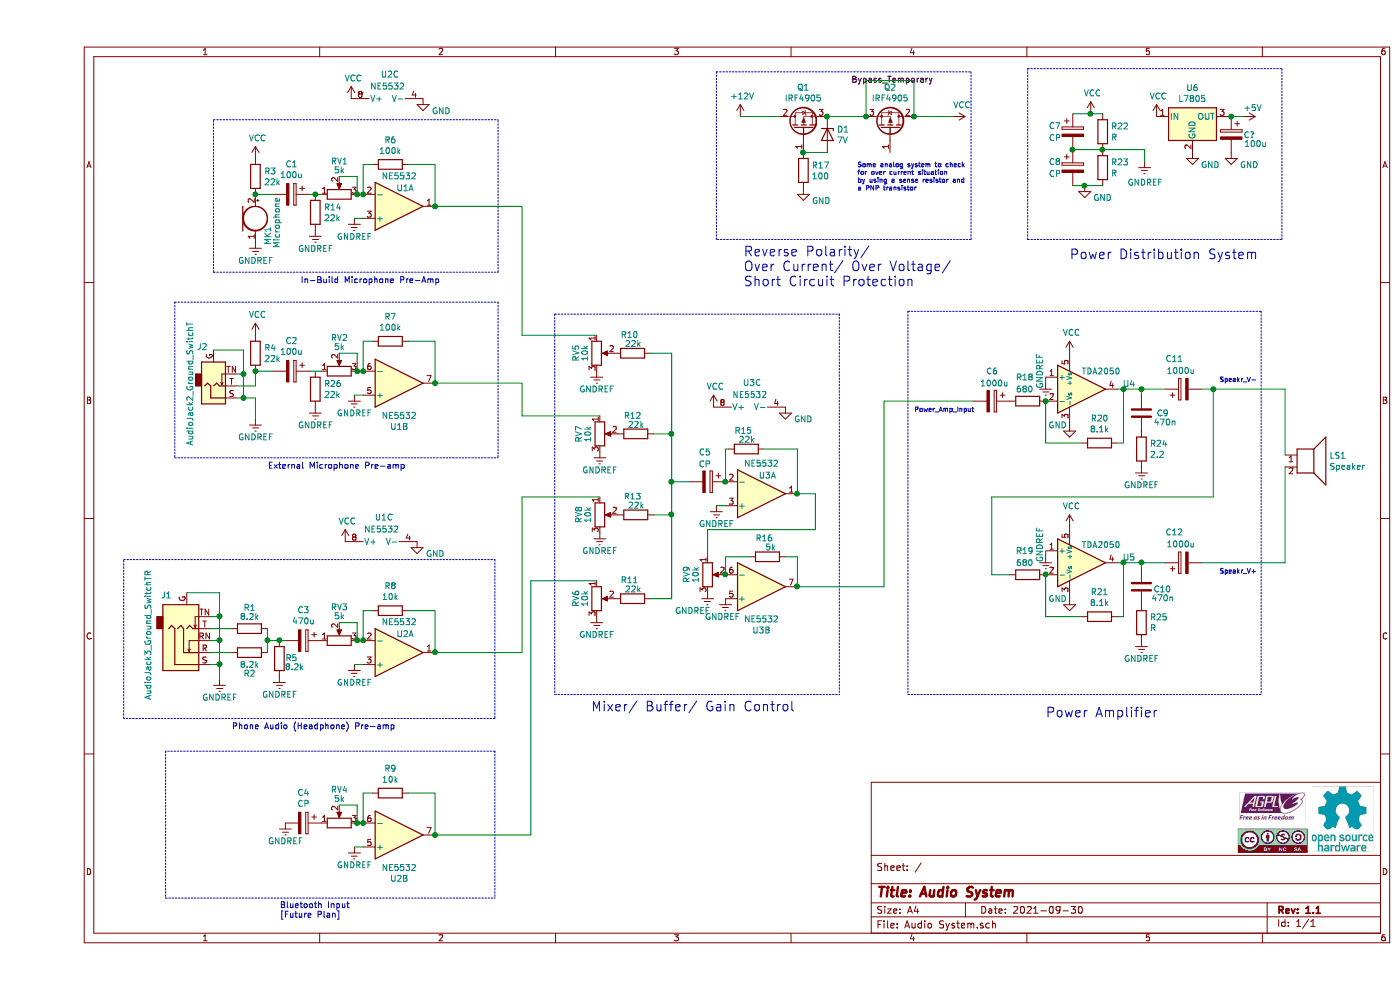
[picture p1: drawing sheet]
EESchema Schematic File Version 4
EELAYER 30 0
EELAYER END
$Descr A4 11693 8268
encoding utf-8
Sheet 1 1
Title "Audio System"
Date "2021-09-30"
Rev "1.1"
Comp ""
Comment1 ""
Comment2 ""
Comment3 ""
Comment4 ""
$EndDescr
$Comp
L Amplifier_Audio:TDA2050 U4
U 1 1
P 8725 3250
F 0 "U4" H 9069 3296 50  0000 L CNN
F 1 "TDA2050" H 8725 3400 50  0000 L CNN
F 2 "Package_TO_SOT_THT:TO-220-5_P3.4x3.7mm_StaggerOdd_Lead3.8mm_Vertical" H 8725 3250 50  0001 C CIN
F 3 "http://www.st.com/resource/en/datasheet/cd00000131.pdf" H 8725 3250 50  0001 C CNN
	1    8725 3250
	1    0    0    -1  
$EndComp
$Comp
L Device:R R22
U 1 1
P 8900 1100
F 0 "R22" H 8970 1146 50  0000 L CNN
F 1 "R" H 8970 1055 50  0000 L CNN
F 2 "" V 8830 1100 50  0001 C CNN
F 3 "~" H 8900 1100 50  0001 C CNN
	1    8900 1100
	1    0    0    -1  
$EndComp
$Comp
L Device:R R23
U 1 1
P 8900 1400
F 0 "R23" H 8970 1446 50  0000 L CNN
F 1 "R" H 8970 1355 50  0000 L CNN
F 2 "" V 8830 1400 50  0001 C CNN
F 3 "~" H 8900 1400 50  0001 C CNN
	1    8900 1400
	1    0    0    -1  
$EndComp
$Comp
L Device:R R20
U 1 1
P 8875 3700
F 0 "R20" V 8668 3700 50  0000 C CNN
F 1 "8.1k" V 8759 3700 50  0000 C CNN
F 2 "" V 8805 3700 50  0001 C CNN
F 3 "~" H 8875 3700 50  0001 C CNN
	1    8875 3700
	0    1    1    0   
$EndComp
$Comp
L Device:CP C7
U 1 1
P 8650 1100
F 0 "C7" H 8450 1150 50  0000 L CNN
F 1 "CP" H 8450 1050 50  0000 L CNN
F 2 "" H 8688 950 50  0001 C CNN
F 3 "~" H 8650 1100 50  0001 C CNN
	1    8650 1100
	1    0    0    -1  
$EndComp
Wire Wire Line
	9075 3250 9025 3250
$Comp
L Device:CP C6
U 1 1
P 7975 3350
F 0 "C6" V 7725 3300 50  0000 L CNN
F 1 "1000u" V 7825 3250 50  0000 L CNN
F 2 "" H 8013 3200 50  0001 C CNN
F 3 "~" H 7975 3350 50  0001 C CNN
	1    7975 3350
	0    1    1    0   
$EndComp
$Comp
L Device:R R18
U 1 1
P 8275 3350
F 0 "R18" V 8075 3450 50  0000 R CNN
F 1 "680" V 8175 3450 50  0000 R CNN
F 2 "" V 8205 3350 50  0001 C CNN
F 3 "~" H 8275 3350 50  0001 C CNN
	1    8275 3350
	0    -1   1    0   
$EndComp
$Comp
L power:GND #PWR030
U 1 1
P 8625 3550
F 0 "#PWR030" H 8625 3300 50  0001 C CNN
F 1 "GND" H 8525 3550 50  0000 C CNN
F 2 "" H 8625 3550 50  0001 C CNN
F 3 "" H 8625 3550 50  0001 C CNN
	1    8625 3550
	1    0    0    -1  
$EndComp
Wire Wire Line
	9025 3700 9075 3700
Wire Wire Line
	9075 3700 9075 3250
Wire Wire Line
	8725 3700 8425 3700
Wire Wire Line
	8425 3700 8425 3350
$Comp
L power:VCC #PWR029
U 1 1
P 8625 2950
F 0 "#PWR029" H 8625 2800 50  0001 C CNN
F 1 "VCC" H 8640 3123 50  0000 C CNN
F 2 "" H 8625 2950 50  0001 C CNN
F 3 "" H 8625 2950 50  0001 C CNN
	1    8625 2950
	1    0    0    -1  
$EndComp
$Comp
L power:VCC #PWR034
U 1 1
P 8800 950
F 0 "#PWR034" H 8800 800 50  0001 C CNN
F 1 "VCC" H 8815 1123 50  0000 C CNN
F 2 "" H 8800 950 50  0001 C CNN
F 3 "" H 8800 950 50  0001 C CNN
	1    8800 950 
	1    0    0    -1  
$EndComp
$Comp
L power:GND #PWR033
U 1 1
P 8750 1550
F 0 "#PWR033" H 8750 1300 50  0001 C CNN
F 1 "GND" H 8900 1450 50  0000 C CNN
F 2 "" H 8750 1550 50  0001 C CNN
F 3 "" H 8750 1550 50  0001 C CNN
	1    8750 1550
	1    0    0    -1  
$EndComp
$Comp
L Device:CP C8
U 1 1
P 8650 1400
F 0 "C8" H 8450 1450 50  0000 L CNN
F 1 "CP" H 8450 1350 50  0000 L CNN
F 2 "" H 8688 1250 50  0001 C CNN
F 3 "~" H 8650 1400 50  0001 C CNN
	1    8650 1400
	1    0    0    -1  
$EndComp
Wire Wire Line
	8650 950  8800 950 
Wire Wire Line
	8650 1550 8750 1550
Wire Wire Line
	8650 1250 8900 1250
Connection ~ 8650 1250
Connection ~ 8750 1550
Wire Wire Line
	8750 1550 8900 1550
Connection ~ 8800 950 
Wire Wire Line
	8800 950  8900 950 
Connection ~ 8900 1250
$Comp
L Amplifier_Operational:NE5532 U3
U 1 1
P 6050 4125
F 0 "U3" H 6100 3975 50  0000 C CNN
F 1 "NE5532" H 6050 3875 50  0000 C CNN
F 2 "" H 6050 4125 50  0001 C CNN
F 3 "http://www.ti.com/lit/ds/symlink/ne5532.pdf" H 6050 4125 50  0001 C CNN
	1    6050 4125
	1    0    0    1   
$EndComp
$Comp
L Amplifier_Operational:NE5532 U3
U 2 1
P 6050 4900
F 0 "U3" H 6050 5267 50  0000 C CNN
F 1 "NE5532" H 6050 5176 50  0000 C CNN
F 2 "" H 6050 4900 50  0001 C CNN
F 3 "http://www.ti.com/lit/ds/symlink/ne5532.pdf" H 6050 4900 50  0001 C CNN
	2    6050 4900
	1    0    0    1   
$EndComp
$Comp
L Amplifier_Operational:NE5532 U3
U 3 1
P 5950 3300
F 0 "U3" V 6050 3200 50  0000 L CNN
F 1 "NE5532" V 5950 3150 50  0000 L CNN
F 2 "" H 5950 3300 50  0001 C CNN
F 3 "http://www.ti.com/lit/ds/symlink/ne5532.pdf" H 5950 3300 50  0001 C CNN
	3    5950 3300
	0    -1   -1   0   
$EndComp
$Comp
L power:VCC #PWR020
U 1 1
P 5650 3400
F 0 "#PWR020" H 5650 3250 50  0001 C CNN
F 1 "VCC" H 5665 3573 50  0000 C CNN
F 2 "" H 5650 3400 50  0001 C CNN
F 3 "" H 5650 3400 50  0001 C CNN
	1    5650 3400
	1    0    0    -1  
$EndComp
$Comp
L power:GND #PWR024
U 1 1
P 6250 3400
F 0 "#PWR024" H 6250 3150 50  0001 C CNN
F 1 "GND" H 6400 3300 50  0000 C CNN
F 2 "" H 6250 3400 50  0001 C CNN
F 3 "" H 6250 3400 50  0001 C CNN
	1    6250 3400
	1    0    0    -1  
$EndComp
Connection ~ 8425 3350
$Comp
L power:GNDREF #PWR037
U 1 1
P 9250 1350
F 0 "#PWR037" H 9250 1100 50  0001 C CNN
F 1 "GNDREF" H 9255 1177 50  0000 C CNN
F 2 "" H 9250 1350 50  0001 C CNN
F 3 "" H 9250 1350 50  0001 C CNN
	1    9250 1350
	1    0    0    -1  
$EndComp
Wire Wire Line
	8900 1250 9250 1250
Wire Wire Line
	9250 1250 9250 1350
$Comp
L power:GNDREF #PWR027
U 1 1
P 8425 3200
F 0 "#PWR027" H 8425 2950 50  0001 C CNN
F 1 "GNDREF" V 8375 3300 50  0000 C CNN
F 2 "" H 8425 3200 50  0001 C CNN
F 3 "" H 8425 3200 50  0001 C CNN
	1    8425 3200
	1    0    0    -1  
$EndComp
Wire Wire Line
	8425 3200 8425 3150
$Comp
L Device:C C9
U 1 1
P 9225 3450
F 0 "C9" H 9350 3450 50  0000 L CNN
F 1 "470n" H 9325 3375 50  0000 L CNN
F 2 "" H 9263 3300 50  0001 C CNN
F 3 "~" H 9225 3450 50  0001 C CNN
	1    9225 3450
	1    0    0    -1  
$EndComp
$Comp
L Device:R R24
U 1 1
P 9225 3750
F 0 "R24" H 9295 3796 50  0000 L CNN
F 1 "2.2" H 9295 3705 50  0000 L CNN
F 2 "" V 9155 3750 50  0001 C CNN
F 3 "~" H 9225 3750 50  0001 C CNN
	1    9225 3750
	1    0    0    -1  
$EndComp
Connection ~ 9075 3250
$Comp
L power:GNDREF #PWR035
U 1 1
P 9225 3900
F 0 "#PWR035" H 9225 3650 50  0001 C CNN
F 1 "GNDREF" H 9225 3750 50  0000 C CNN
F 2 "" H 9225 3900 50  0001 C CNN
F 3 "" H 9225 3900 50  0001 C CNN
	1    9225 3900
	1    0    0    -1  
$EndComp
Wire Wire Line
	9075 3250 9225 3250
Wire Wire Line
	9225 3300 9225 3250
Connection ~ 9225 3250
Wire Wire Line
	9225 3250 9425 3250
$Comp
L Device:CP C11
U 1 1
P 9575 3250
F 0 "C11" V 9825 3250 50  0000 L CNN
F 1 "1000u" V 9725 3150 50  0000 L CNN
F 2 "" H 9613 3100 50  0001 C CNN
F 3 "~" H 9575 3250 50  0001 C CNN
	1    9575 3250
	0    -1   -1   0   
$EndComp
Wire Wire Line
	9725 3250 9825 3250
Wire Wire Line
	7975 4150 9825 4150
Wire Wire Line
	9825 4150 9825 3250
Connection ~ 9825 3250
$Comp
L Amplifier_Audio:TDA2050 U5
U 1 1
P 8725 4700
F 0 "U5" H 9069 4746 50  0000 L CNN
F 1 "TDA2050" H 8725 4850 50  0000 L CNN
F 2 "Package_TO_SOT_THT:TO-220-5_P3.4x3.7mm_StaggerOdd_Lead3.8mm_Vertical" H 8725 4700 50  0001 C CIN
F 3 "http://www.st.com/resource/en/datasheet/cd00000131.pdf" H 8725 4700 50  0001 C CNN
	1    8725 4700
	1    0    0    -1  
$EndComp
$Comp
L Device:R R21
U 1 1
P 8875 5150
F 0 "R21" V 8668 5150 50  0000 C CNN
F 1 "8.1k" V 8759 5150 50  0000 C CNN
F 2 "" V 8805 5150 50  0001 C CNN
F 3 "~" H 8875 5150 50  0001 C CNN
	1    8875 5150
	0    1    1    0   
$EndComp
Wire Wire Line
	9075 4700 9025 4700
$Comp
L Device:R R19
U 1 1
P 8275 4800
F 0 "R19" V 8075 4900 50  0000 R CNN
F 1 "680" V 8175 4900 50  0000 R CNN
F 2 "" V 8205 4800 50  0001 C CNN
F 3 "~" H 8275 4800 50  0001 C CNN
	1    8275 4800
	0    -1   1    0   
$EndComp
$Comp
L power:GND #PWR032
U 1 1
P 8625 5000
F 0 "#PWR032" H 8625 4750 50  0001 C CNN
F 1 "GND" H 8525 5000 50  0000 C CNN
F 2 "" H 8625 5000 50  0001 C CNN
F 3 "" H 8625 5000 50  0001 C CNN
	1    8625 5000
	1    0    0    -1  
$EndComp
Wire Wire Line
	9025 5150 9075 5150
Wire Wire Line
	9075 5150 9075 4700
Wire Wire Line
	8725 5150 8425 5150
Wire Wire Line
	8425 5150 8425 4800
$Comp
L power:VCC #PWR031
U 1 1
P 8625 4400
F 0 "#PWR031" H 8625 4250 50  0001 C CNN
F 1 "VCC" H 8640 4573 50  0000 C CNN
F 2 "" H 8625 4400 50  0001 C CNN
F 3 "" H 8625 4400 50  0001 C CNN
	1    8625 4400
	1    0    0    -1  
$EndComp
Connection ~ 8425 4800
$Comp
L power:GNDREF #PWR028
U 1 1
P 8425 4650
F 0 "#PWR028" H 8425 4400 50  0001 C CNN
F 1 "GNDREF" V 8375 4750 50  0000 C CNN
F 2 "" H 8425 4650 50  0001 C CNN
F 3 "" H 8425 4650 50  0001 C CNN
	1    8425 4650
	1    0    0    -1  
$EndComp
Wire Wire Line
	8425 4650 8425 4600
$Comp
L Device:C C10
U 1 1
P 9225 4900
F 0 "C10" H 8975 4925 50  0000 L CNN
F 1 "470n" H 8950 5000 50  0000 L CNN
F 2 "" H 9263 4750 50  0001 C CNN
F 3 "~" H 9225 4900 50  0001 C CNN
	1    9225 4900
	-1   0    0    1   
$EndComp
$Comp
L Device:R R25
U 1 1
P 9225 5200
F 0 "R25" H 9295 5246 50  0000 L CNN
F 1 "R" H 9295 5155 50  0000 L CNN
F 2 "" V 9155 5200 50  0001 C CNN
F 3 "~" H 9225 5200 50  0001 C CNN
	1    9225 5200
	1    0    0    -1  
$EndComp
Connection ~ 9075 4700
$Comp
L power:GNDREF #PWR036
U 1 1
P 9225 5350
F 0 "#PWR036" H 9225 5100 50  0001 C CNN
F 1 "GNDREF" H 9225 5200 50  0000 C CNN
F 2 "" H 9225 5350 50  0001 C CNN
F 3 "" H 9225 5350 50  0001 C CNN
	1    9225 5350
	1    0    0    -1  
$EndComp
Wire Wire Line
	9075 4700 9225 4700
Wire Wire Line
	9225 4750 9225 4700
Connection ~ 9225 4700
Wire Wire Line
	9225 4700 9425 4700
$Comp
L Device:CP C12
U 1 1
P 9575 4700
F 0 "C12" V 9825 4700 50  0000 L CNN
F 1 "1000u" V 9725 4600 50  0000 L CNN
F 2 "" H 9613 4550 50  0001 C CNN
F 3 "~" H 9575 4700 50  0001 C CNN
	1    9575 4700
	0    -1   -1   0   
$EndComp
Wire Wire Line
	8125 4800 7975 4800
Wire Wire Line
	7975 4800 7975 4150
$Comp
L Device:Speaker LS1
U 1 1
P 10625 3800
F 0 "LS1" H 10795 3796 50  0000 L CNN
F 1 "Speaker" H 10795 3705 50  0000 L CNN
F 2 "" H 10625 3600 50  0001 C CNN
F 3 "~" H 10615 3750 50  0001 C CNN
	1    10625 3800
	1    0    0    -1  
$EndComp
Wire Wire Line
	10425 3250 10425 3800
Wire Wire Line
	10425 4700 10425 3900
Wire Notes Line
	10225 2600 10225 5800
Text Notes 8425 6000 0    79   ~ 0
Power Amplifier
Text Notes 7325 3450 0    39   ~ 0
Power_Amp_Input
Wire Notes Line
	7275 2600 7275 5800
$Comp
L Device:R R16
U 1 1
P 6100 4650
F 0 "R16" V 6250 4600 50  0000 L CNN
F 1 "5k" V 6175 4575 50  0000 L CNN
F 2 "" V 6030 4650 50  0001 C CNN
F 3 "~" H 6100 4650 50  0001 C CNN
	1    6100 4650
	0    -1   -1   0   
$EndComp
Wire Wire Line
	5950 4650 5750 4650
Wire Wire Line
	5750 4650 5750 4800
Wire Wire Line
	6250 4650 6350 4650
Wire Wire Line
	6350 4650 6350 4900
Connection ~ 6350 4900
Text Notes 9875 3200 0    39   ~ 0
Speakr_V-
Text Notes 9875 4800 0    39   ~ 0
Speakr_V+
Wire Notes Line
	7275 2600 10225 2600
Wire Notes Line
	7275 5800 10225 5800
Wire Wire Line
	9725 4700 10425 4700
Wire Wire Line
	9825 3250 10425 3250
Wire Wire Line
	7075 3350 7825 3350
Wire Wire Line
	6350 4125 6500 4125
Wire Wire Line
	6500 4125 6500 4425
$Comp
L power:GNDREF #PWR021
U 1 1
P 5675 4225
F 0 "#PWR021" H 5675 3975 50  0001 C CNN
F 1 "GNDREF" H 5675 4075 50  0000 C CNN
F 2 "" H 5675 4225 50  0001 C CNN
F 3 "" H 5675 4225 50  0001 C CNN
	1    5675 4225
	1    0    0    -1  
$EndComp
Wire Wire Line
	5675 4225 5750 4225
$Comp
L Device:R R15
U 1 1
P 5925 3750
F 0 "R15" V 6075 3700 50  0000 L CNN
F 1 "22k" V 6000 3675 50  0000 L CNN
F 2 "" V 5855 3750 50  0001 C CNN
F 3 "~" H 5925 3750 50  0001 C CNN
	1    5925 3750
	0    -1   -1   0   
$EndComp
Wire Wire Line
	6075 3750 6350 3750
Wire Wire Line
	6350 3750 6350 4125
Connection ~ 6350 4125
Wire Wire Line
	5775 3750 5750 3750
Wire Wire Line
	5750 3750 5750 4025
$Comp
L Device:R R12
U 1 1
P 5000 3625
F 0 "R12" V 5150 3575 50  0000 L CNN
F 1 "22k" V 5075 3550 50  0000 L CNN
F 2 "" V 4930 3625 50  0001 C CNN
F 3 "~" H 5000 3625 50  0001 C CNN
	1    5000 3625
	0    -1   -1   0   
$EndComp
$Comp
L Device:CP C5
U 1 1
P 5600 4025
F 0 "C5" V 5350 3950 50  0000 L CNN
F 1 "CP" V 5450 3950 50  0000 L CNN
F 2 "" H 5638 3875 50  0001 C CNN
F 3 "~" H 5600 4025 50  0001 C CNN
	1    5600 4025
	0    1    1    0   
$EndComp
Connection ~ 5750 4025
Text Notes 8625 2175 0    79   ~ 0
Power Distribution System
Text Notes 4625 5950 0    79   ~ 0
Mixer/ Buffer/ Gain Control
Wire Wire Line
	7075 3350 7075 4900
Wire Wire Line
	6350 4900 7075 4900
$Comp
L Amplifier_Operational:NE5532 U1
U 1 1
P 3025 1725
F 0 "U1" H 3075 1575 50  0000 C CNN
F 1 "NE5532" H 3025 1475 50  0000 C CNN
F 2 "" H 3025 1725 50  0001 C CNN
F 3 "http://www.ti.com/lit/ds/symlink/ne5532.pdf" H 3025 1725 50  0001 C CNN
	1    3025 1725
	1    0    0    1   
$EndComp
$Comp
L Amplifier_Operational:NE5532 U1
U 2 1
P 3025 3200
F 0 "U1" H 3025 3567 50  0000 C CNN
F 1 "NE5532" H 3025 3476 50  0000 C CNN
F 2 "" H 3025 3200 50  0001 C CNN
F 3 "http://www.ti.com/lit/ds/symlink/ne5532.pdf" H 3025 3200 50  0001 C CNN
	2    3025 3200
	1    0    0    1   
$EndComp
$Comp
L Amplifier_Operational:NE5532 U2
U 3 1
P 2925 725
F 0 "U2" V 3025 625 50  0000 L CNN
F 1 "NE5532" V 2925 575 50  0000 L CNN
F 2 "" H 2925 725 50  0001 C CNN
F 3 "http://www.ti.com/lit/ds/symlink/ne5532.pdf" H 2925 725 50  0001 C CNN
	3    2925 725 
	0    -1   -1   0   
$EndComp
$Comp
L power:VCC #PWR09
U 1 1
P 2625 825
F 0 "#PWR09" H 2625 675 50  0001 C CNN
F 1 "VCC" H 2640 998 50  0000 C CNN
F 2 "" H 2625 825 50  0001 C CNN
F 3 "" H 2625 825 50  0001 C CNN
	1    2625 825 
	1    0    0    -1  
$EndComp
$Comp
L power:GND #PWR015
U 1 1
P 3225 825
F 0 "#PWR015" H 3225 575 50  0001 C CNN
F 1 "GND" H 3375 725 50  0000 C CNN
F 2 "" H 3225 825 50  0001 C CNN
F 3 "" H 3225 825 50  0001 C CNN
	1    3225 825 
	1    0    0    -1  
$EndComp
$Comp
L power:GNDREF #PWR010
U 1 1
P 2650 1825
F 0 "#PWR010" H 2650 1575 50  0001 C CNN
F 1 "GNDREF" H 2650 1675 50  0000 C CNN
F 2 "" H 2650 1825 50  0001 C CNN
F 3 "" H 2650 1825 50  0001 C CNN
	1    2650 1825
	1    0    0    -1  
$EndComp
Wire Wire Line
	2650 1825 2725 1825
$Comp
L Amplifier_Operational:NE5532 U2
U 1 1
P 3025 5450
F 0 "U2" H 3075 5300 50  0000 C CNN
F 1 "NE5532" H 3025 5200 50  0000 C CNN
F 2 "" H 3025 5450 50  0001 C CNN
F 3 "http://www.ti.com/lit/ds/symlink/ne5532.pdf" H 3025 5450 50  0001 C CNN
	1    3025 5450
	1    0    0    1   
$EndComp
$Comp
L Amplifier_Operational:NE5532 U2
U 2 1
P 3025 6975
F 0 "U2" H 3025 7342 50  0000 C CNN
F 1 "NE5532" H 3025 7251 50  0000 C CNN
F 2 "" H 3025 6975 50  0001 C CNN
F 3 "http://www.ti.com/lit/ds/symlink/ne5532.pdf" H 3025 6975 50  0001 C CNN
	2    3025 6975
	1    0    0    1   
$EndComp
$Comp
L Amplifier_Operational:NE5532 U1
U 3 1
P 2875 4425
F 0 "U1" V 2975 4325 50  0000 L CNN
F 1 "NE5532" V 2875 4275 50  0000 L CNN
F 2 "" H 2875 4425 50  0001 C CNN
F 3 "http://www.ti.com/lit/ds/symlink/ne5532.pdf" H 2875 4425 50  0001 C CNN
	3    2875 4425
	0    -1   -1   0   
$EndComp
$Comp
L power:VCC #PWR08
U 1 1
P 2575 4525
F 0 "#PWR08" H 2575 4375 50  0001 C CNN
F 1 "VCC" H 2590 4698 50  0000 C CNN
F 2 "" H 2575 4525 50  0001 C CNN
F 3 "" H 2575 4525 50  0001 C CNN
	1    2575 4525
	1    0    0    -1  
$EndComp
$Comp
L power:GND #PWR014
U 1 1
P 3175 4525
F 0 "#PWR014" H 3175 4275 50  0001 C CNN
F 1 "GND" H 3325 4425 50  0000 C CNN
F 2 "" H 3175 4525 50  0001 C CNN
F 3 "" H 3175 4525 50  0001 C CNN
	1    3175 4525
	1    0    0    -1  
$EndComp
$Comp
L Device:R R3
U 1 1
P 1825 1475
F 0 "R3" H 1895 1521 50  0000 L CNN
F 1 "22k" H 1895 1430 50  0000 L CNN
F 2 "" V 1755 1475 50  0001 C CNN
F 3 "~" H 1825 1475 50  0001 C CNN
	1    1825 1475
	1    0    0    -1  
$EndComp
$Comp
L Device:Microphone MK1
U 1 1
P 1825 1825
F 0 "MK1" V 1925 1600 50  0000 L CNN
F 1 "Microphone" V 2000 1575 50  0000 L CNN
F 2 "" V 1825 1925 50  0001 C CNN
F 3 "~" V 1825 1925 50  0001 C CNN
	1    1825 1825
	1    0    0    -1  
$EndComp
$Comp
L power:VCC #PWR02
U 1 1
P 1825 1325
F 0 "#PWR02" H 1825 1175 50  0001 C CNN
F 1 "VCC" H 1840 1498 50  0000 C CNN
F 2 "" H 1825 1325 50  0001 C CNN
F 3 "" H 1825 1325 50  0001 C CNN
	1    1825 1325
	1    0    0    -1  
$EndComp
$Comp
L power:GNDREF #PWR03
U 1 1
P 1825 2025
F 0 "#PWR03" H 1825 1775 50  0001 C CNN
F 1 "GNDREF" H 1825 1875 50  0000 C CNN
F 2 "" H 1825 2025 50  0001 C CNN
F 3 "" H 1825 2025 50  0001 C CNN
	1    1825 2025
	1    0    0    -1  
$EndComp
$Comp
L Device:CP C1
U 1 1
P 2125 1625
F 0 "C1" V 1870 1625 50  0000 C CNN
F 1 "100u" V 1961 1625 50  0000 C CNN
F 2 "" H 2163 1475 50  0001 C CNN
F 3 "~" H 2125 1625 50  0001 C CNN
	1    2125 1625
	0    1    1    0   
$EndComp
Wire Wire Line
	1975 1625 1825 1625
Connection ~ 1825 1625
$Comp
L Device:R R6
U 1 1
P 2950 1375
F 0 "R6" V 2743 1375 50  0000 C CNN
F 1 "100k" V 2834 1375 50  0000 C CNN
F 2 "" V 2880 1375 50  0001 C CNN
F 3 "~" H 2950 1375 50  0001 C CNN
	1    2950 1375
	0    1    1    0   
$EndComp
Wire Wire Line
	2800 1375 2725 1375
Wire Wire Line
	2725 1375 2725 1625
Wire Wire Line
	3100 1375 3325 1375
Wire Wire Line
	3325 1375 3325 1725
$Comp
L Device:R_POT RV1
U 1 1
P 2525 1625
F 0 "RV1" V 2800 1625 50  0000 C CNN
F 1 "5k" V 2725 1625 50  0000 C CNN
F 2 "" H 2525 1625 50  0001 C CNN
F 3 "~" H 2525 1625 50  0001 C CNN
	1    2525 1625
	0    -1   -1   0   
$EndComp
Wire Wire Line
	2525 1475 2675 1475
Wire Wire Line
	2675 1475 2675 1625
Wire Wire Line
	2675 1625 2725 1625
Connection ~ 2675 1625
Connection ~ 2725 1625
Wire Wire Line
	2375 1625 2325 1625
$Comp
L power:GNDREF #PWR011
U 1 1
P 2650 3300
F 0 "#PWR011" H 2650 3050 50  0001 C CNN
F 1 "GNDREF" H 2650 3150 50  0000 C CNN
F 2 "" H 2650 3300 50  0001 C CNN
F 3 "" H 2650 3300 50  0001 C CNN
	1    2650 3300
	1    0    0    -1  
$EndComp
Wire Wire Line
	2650 3300 2725 3300
$Comp
L Device:R R4
U 1 1
P 1825 2950
F 0 "R4" H 1895 2996 50  0000 L CNN
F 1 "22k" H 1895 2905 50  0000 L CNN
F 2 "" V 1755 2950 50  0001 C CNN
F 3 "~" H 1825 2950 50  0001 C CNN
	1    1825 2950
	1    0    0    -1  
$EndComp
$Comp
L power:VCC #PWR04
U 1 1
P 1825 2800
F 0 "#PWR04" H 1825 2650 50  0001 C CNN
F 1 "VCC" H 1840 2973 50  0000 C CNN
F 2 "" H 1825 2800 50  0001 C CNN
F 3 "" H 1825 2800 50  0001 C CNN
	1    1825 2800
	1    0    0    -1  
$EndComp
$Comp
L power:GNDREF #PWR05
U 1 1
P 1825 3500
F 0 "#PWR05" H 1825 3250 50  0001 C CNN
F 1 "GNDREF" H 1825 3350 50  0000 C CNN
F 2 "" H 1825 3500 50  0001 C CNN
F 3 "" H 1825 3500 50  0001 C CNN
	1    1825 3500
	1    0    0    -1  
$EndComp
$Comp
L Device:CP C2
U 1 1
P 2125 3100
F 0 "C2" V 1870 3100 50  0000 C CNN
F 1 "100u" V 1961 3100 50  0000 C CNN
F 2 "" H 2163 2950 50  0001 C CNN
F 3 "~" H 2125 3100 50  0001 C CNN
	1    2125 3100
	0    1    1    0   
$EndComp
Wire Wire Line
	1975 3100 1825 3100
$Comp
L Device:R R7
U 1 1
P 2950 2850
F 0 "R7" V 2743 2850 50  0000 C CNN
F 1 "100k" V 2834 2850 50  0000 C CNN
F 2 "" V 2880 2850 50  0001 C CNN
F 3 "~" H 2950 2850 50  0001 C CNN
	1    2950 2850
	0    1    1    0   
$EndComp
Wire Wire Line
	2800 2850 2725 2850
Wire Wire Line
	2725 2850 2725 3100
Wire Wire Line
	3100 2850 3325 2850
$Comp
L Device:R_POT RV2
U 1 1
P 2525 3100
F 0 "RV2" V 2800 3100 50  0000 C CNN
F 1 "5k" V 2725 3100 50  0000 C CNN
F 2 "" H 2525 3100 50  0001 C CNN
F 3 "~" H 2525 3100 50  0001 C CNN
	1    2525 3100
	0    -1   -1   0   
$EndComp
Wire Wire Line
	2525 2950 2675 2950
Wire Wire Line
	2675 2950 2675 3100
Wire Wire Line
	2675 3100 2725 3100
Connection ~ 2675 3100
Wire Wire Line
	2375 3100 2275 3100
Connection ~ 2725 3100
$Comp
L Connector:AudioJack2_Ground_SwitchT J2
U 1 1
P 1475 3225
F 0 "J2" H 1425 2900 50  0000 R CNN
F 1 "AudioJack2_Ground_SwitchT" V 1275 3725 50  0000 R CNN
F 2 "" H 1475 3225 50  0001 C CNN
F 3 "~" H 1475 3225 50  0001 C CNN
	1    1475 3225
	1    0    0    1   
$EndComp
Wire Wire Line
	1675 3225 1825 3225
Wire Wire Line
	1825 3225 1825 3100
Connection ~ 1825 3100
Wire Wire Line
	1675 3325 1725 3325
Wire Wire Line
	1825 3325 1825 3500
Wire Wire Line
	1725 2925 1725 3125
Wire Wire Line
	1475 2925 1725 2925
Connection ~ 1725 3325
Wire Wire Line
	1725 3325 1825 3325
Wire Wire Line
	1675 3125 1725 3125
Connection ~ 1725 3125
Wire Wire Line
	1725 3125 1725 3325
Wire Wire Line
	3325 2850 3325 3200
Connection ~ 3325 3200
Connection ~ 3325 1725
Wire Notes Line
	1475 2275 3850 2275
Wire Notes Line
	3850 2275 3850 1000
Wire Notes Line
	1475 2275 1475 1000
Wire Notes Line
	1475 1000 3850 1000
Text Notes 2200 2375 0    50   ~ 0
In-Build Microphone Pre-Amp
Text Notes 1925 3925 0    50   ~ 0
External Microphone Pre-amp
$Comp
L power:GNDREF #PWR012
U 1 1
P 2650 5550
F 0 "#PWR012" H 2650 5300 50  0001 C CNN
F 1 "GNDREF" H 2650 5400 50  0000 C CNN
F 2 "" H 2650 5550 50  0001 C CNN
F 3 "" H 2650 5550 50  0001 C CNN
	1    2650 5550
	1    0    0    -1  
$EndComp
Wire Wire Line
	2650 5550 2725 5550
$Comp
L Device:CP C3
U 1 1
P 2225 5350
F 0 "C3" V 1970 5350 50  0000 C CNN
F 1 "470u" V 2061 5350 50  0000 C CNN
F 2 "" H 2263 5200 50  0001 C CNN
F 3 "~" H 2225 5350 50  0001 C CNN
	1    2225 5350
	0    1    1    0   
$EndComp
$Comp
L Device:R R8
U 1 1
P 2950 5100
F 0 "R8" V 2743 5100 50  0000 C CNN
F 1 "10k" V 2834 5100 50  0000 C CNN
F 2 "" V 2880 5100 50  0001 C CNN
F 3 "~" H 2950 5100 50  0001 C CNN
	1    2950 5100
	0    1    1    0   
$EndComp
Wire Wire Line
	2800 5100 2725 5100
Wire Wire Line
	2725 5100 2725 5350
Wire Wire Line
	3100 5100 3325 5100
$Comp
L Device:R_POT RV3
U 1 1
P 2525 5350
F 0 "RV3" V 2800 5350 50  0000 C CNN
F 1 "5k" V 2725 5350 50  0000 C CNN
F 2 "" H 2525 5350 50  0001 C CNN
F 3 "~" H 2525 5350 50  0001 C CNN
	1    2525 5350
	0    -1   -1   0   
$EndComp
Wire Wire Line
	2525 5200 2675 5200
Wire Wire Line
	2675 5200 2675 5350
Wire Wire Line
	2675 5350 2725 5350
Connection ~ 2675 5350
Wire Wire Line
	3325 5100 3325 5450
Connection ~ 3325 5450
Connection ~ 2725 5350
$Comp
L power:GNDREF #PWR01
U 1 1
P 1525 5675
F 0 "#PWR01" H 1525 5425 50  0001 C CNN
F 1 "GNDREF" H 1525 5525 50  0000 C CNN
F 2 "" H 1525 5675 50  0001 C CNN
F 3 "" H 1525 5675 50  0001 C CNN
	1    1525 5675
	1    0    0    -1  
$EndComp
$Comp
L Connector:AudioJack3_Ground_SwitchTR J1
U 1 1
P 1250 5450
F 0 "J1" H 1125 4975 50  0000 R CNN
F 1 "AudioJack3_Ground_SwitchTR" V 925 5850 50  0000 R CNN
F 2 "" H 1250 5450 50  0001 C CNN
F 3 "~" H 1250 5450 50  0001 C CNN
	1    1250 5450
	1    0    0    1   
$EndComp
Wire Wire Line
	1525 4950 1525 5150
Wire Wire Line
	1525 5550 1450 5550
Wire Wire Line
	2075 5350 2025 5350
Wire Wire Line
	1250 4950 1525 4950
Wire Wire Line
	1450 5150 1525 5150
Connection ~ 1525 5150
Wire Wire Line
	1525 5150 1525 5350
Wire Wire Line
	1450 5350 1525 5350
Connection ~ 1525 5350
Wire Wire Line
	1525 5350 1525 5550
Wire Wire Line
	1525 5675 1525 5550
Connection ~ 1525 5550
Wire Notes Line
	1150 2525 1150 3825
Wire Notes Line
	1150 2525 3850 2525
Wire Notes Line
	3850 2525 3850 3825
Wire Notes Line
	1150 3825 3850 3825
$Comp
L Device:R R1
U 1 1
P 1775 5250
F 0 "R1" V 1600 5250 50  0000 C CNN
F 1 "8.2k" V 1675 5250 50  0000 C CNN
F 2 "" V 1705 5250 50  0001 C CNN
F 3 "~" H 1775 5250 50  0001 C CNN
	1    1775 5250
	0    1    1    0   
$EndComp
Wire Wire Line
	1625 5250 1450 5250
$Comp
L Device:R R2
U 1 1
P 1775 5450
F 0 "R2" V 1950 5450 50  0000 C CNN
F 1 "8.2k" V 1875 5450 50  0000 C CNN
F 2 "" V 1705 5450 50  0001 C CNN
F 3 "~" H 1775 5450 50  0001 C CNN
	1    1775 5450
	0    1    1    0   
$EndComp
Wire Wire Line
	1625 5450 1450 5450
Wire Wire Line
	1925 5250 1925 5350
Connection ~ 1925 5350
Wire Wire Line
	1925 5350 1925 5450
$Comp
L Device:R R5
U 1 1
P 2025 5500
F 0 "R5" H 1925 5500 50  0000 C CNN
F 1 "8.2k" H 1900 5575 50  0000 C CNN
F 2 "" V 1955 5500 50  0001 C CNN
F 3 "~" H 2025 5500 50  0001 C CNN
	1    2025 5500
	-1   0    0    1   
$EndComp
Connection ~ 2025 5350
Wire Wire Line
	2025 5350 1925 5350
$Comp
L power:GNDREF #PWR06
U 1 1
P 2025 5650
F 0 "#PWR06" H 2025 5400 50  0001 C CNN
F 1 "GNDREF" H 2025 5500 50  0000 C CNN
F 2 "" H 2025 5650 50  0001 C CNN
F 3 "" H 2025 5650 50  0001 C CNN
	1    2025 5650
	1    0    0    -1  
$EndComp
Wire Notes Line
	3825 4675 3825 6000
Wire Notes Line
	3825 6000 725  6000
Wire Notes Line
	725  6000 725  4675
Wire Notes Line
	725  4675 3825 4675
Text Notes 1625 6100 0    50   ~ 0
Phone Audio (Headphone) Pre-amp
$Comp
L power:GNDREF #PWR013
U 1 1
P 2650 7075
F 0 "#PWR013" H 2650 6825 50  0001 C CNN
F 1 "GNDREF" H 2650 6925 50  0000 C CNN
F 2 "" H 2650 7075 50  0001 C CNN
F 3 "" H 2650 7075 50  0001 C CNN
	1    2650 7075
	1    0    0    -1  
$EndComp
Wire Wire Line
	2650 7075 2725 7075
$Comp
L Device:CP C4
U 1 1
P 2225 6875
F 0 "C4" V 1970 6875 50  0000 C CNN
F 1 "CP" V 2061 6875 50  0000 C CNN
F 2 "" H 2263 6725 50  0001 C CNN
F 3 "~" H 2225 6875 50  0001 C CNN
	1    2225 6875
	0    1    1    0   
$EndComp
$Comp
L Device:R R9
U 1 1
P 2950 6625
F 0 "R9" V 2743 6625 50  0000 C CNN
F 1 "10k" V 2834 6625 50  0000 C CNN
F 2 "" V 2880 6625 50  0001 C CNN
F 3 "~" H 2950 6625 50  0001 C CNN
	1    2950 6625
	0    1    1    0   
$EndComp
Wire Wire Line
	2800 6625 2725 6625
Wire Wire Line
	2725 6625 2725 6875
Wire Wire Line
	3100 6625 3325 6625
$Comp
L Device:R_POT RV4
U 1 1
P 2525 6875
F 0 "RV4" V 2800 6875 50  0000 C CNN
F 1 "5k" V 2725 6875 50  0000 C CNN
F 2 "" H 2525 6875 50  0001 C CNN
F 3 "~" H 2525 6875 50  0001 C CNN
	1    2525 6875
	0    -1   -1   0   
$EndComp
Wire Wire Line
	2525 6725 2675 6725
Wire Wire Line
	2675 6725 2675 6875
Wire Wire Line
	2675 6875 2725 6875
Connection ~ 2675 6875
Wire Wire Line
	3325 6625 3325 6975
Connection ~ 2725 6875
Connection ~ 3325 6975
Wire Notes Line
	3825 6275 1075 6275
Wire Notes Line
	1075 6275 1075 7500
Wire Notes Line
	1075 7500 3825 7500
Wire Notes Line
	3825 6275 3825 7500
Text Notes 2025 7675 0    50   ~ 0
Bluetooth Input\n[Future Plan]
$Comp
L power:GNDREF #PWR07
U 1 1
P 2075 6875
F 0 "#PWR07" H 2075 6625 50  0001 C CNN
F 1 "GNDREF" H 2075 6725 50  0000 C CNN
F 2 "" H 2075 6875 50  0001 C CNN
F 3 "" H 2075 6875 50  0001 C CNN
	1    2075 6875
	1    0    0    -1  
$EndComp
Wire Wire Line
	3325 1725 4050 1725
$Comp
L Transistor_FET:IRF4905 Q1
U 1 1
P 6400 1075
F 0 "Q1" V 6742 1075 50  0000 C CNN
F 1 "IRF4905" V 6651 1075 50  0000 C CNN
F 2 "Package_TO_SOT_THT:TO-220-3_Vertical" H 6600 1000 50  0001 L CIN
F 3 "http://www.infineon.com/dgdl/irf4905.pdf?fileId=5546d462533600a4015355e32165197c" H 6400 1075 50  0001 L CNN
	1    6400 1075
	0    -1   -1   0   
$EndComp
$Comp
L Device:R R17
U 1 1
P 6400 1425
F 0 "R17" H 6470 1471 50  0000 L CNN
F 1 "100" H 6470 1380 50  0000 L CNN
F 2 "" V 6330 1425 50  0001 C CNN
F 3 "~" H 6400 1425 50  0001 C CNN
	1    6400 1425
	1    0    0    -1  
$EndComp
$Comp
L Diode:ZPDxx D1
U 1 1
P 6600 1125
F 0 "D1" V 6554 1205 50  0000 L CNN
F 1 "7V" V 6645 1205 50  0000 L CNN
F 2 "Diode_THT:D_DO-35_SOD27_P10.16mm_Horizontal" H 6600 950 50  0001 C CNN
F 3 "http://diotec.com/tl_files/diotec/files/pdf/datasheets/zpd1" H 6600 1125 50  0001 C CNN
	1    6600 1125
	0    1    1    0   
$EndComp
Wire Wire Line
	6600 1275 6400 1275
Connection ~ 6400 1275
Wire Wire Line
	6600 975  6925 975 
Connection ~ 6600 975 
$Comp
L power:GND #PWR025
U 1 1
P 6400 1575
F 0 "#PWR025" H 6400 1325 50  0001 C CNN
F 1 "GND" H 6550 1475 50  0000 C CNN
F 2 "" H 6400 1575 50  0001 C CNN
F 3 "" H 6400 1575 50  0001 C CNN
	1    6400 1575
	1    0    0    -1  
$EndComp
Wire Notes Line
	7800 600  7800 2000
Wire Notes Line
	7800 2000 5675 2000
Wire Notes Line
	5675 2000 5675 600 
Wire Notes Line
	5675 600  7800 600 
Text Notes 5900 2400 0    79   ~ 0
Reverse Polarity/ \nOver Current/ Over Voltage/\nShort Circuit Protection
$Comp
L power:+12V #PWR023
U 1 1
P 5875 975
F 0 "#PWR023" H 5875 825 50  0001 C CNN
F 1 "+12V" H 5890 1148 50  0000 C CNN
F 2 "" H 5875 975 50  0001 C CNN
F 3 "" H 5875 975 50  0001 C CNN
	1    5875 975 
	1    0    0    -1  
$EndComp
Wire Wire Line
	6200 975  5875 975 
$Comp
L Transistor_FET:IRF4905 Q2
U 1 1
P 7125 1075
F 0 "Q2" V 7467 1075 50  0000 C CNN
F 1 "IRF4905" V 7376 1075 50  0000 C CNN
F 2 "Package_TO_SOT_THT:TO-220-3_Vertical" H 7325 1000 50  0001 L CIN
F 3 "http://www.infineon.com/dgdl/irf4905.pdf?fileId=5546d462533600a4015355e32165197c" H 7125 1075 50  0001 L CNN
	1    7125 1075
	0    1    -1   0   
$EndComp
$Comp
L power:VCC #PWR026
U 1 1
P 7650 975
F 0 "#PWR026" H 7650 825 50  0001 C CNN
F 1 "VCC" V 7550 1050 50  0000 C CNN
F 2 "" H 7650 975 50  0001 C CNN
F 3 "" H 7650 975 50  0001 C CNN
	1    7650 975 
	0    1    1    0   
$EndComp
Wire Wire Line
	7325 975  7650 975 
Text Notes 6850 1600 0    39   ~ 0
Some analog system to check\nfor over current situation\nby using a sense resistor and\na PNP transistor
$Comp
L Regulator_Linear:L7805 U6
U 1 1
P 9650 975
F 0 "U6" H 9650 1217 50  0000 C CNN
F 1 "L7805" H 9650 1126 50  0000 C CNN
F 2 "" H 9675 825 50  0001 L CIN
F 3 "http://www.st.com/content/ccc/resource/technical/document/datasheet/41/4f/b3/b0/12/d4/47/88/CD00000444.pdf/files/CD00000444.pdf/jcr:content/translations/en.CD00000444.pdf" H 9650 925 50  0001 C CNN
	1    9650 975 
	1    0    0    -1  
$EndComp
$Comp
L power:GND #PWR038
U 1 1
P 9650 1275
F 0 "#PWR038" H 9650 1025 50  0001 C CNN
F 1 "GND" H 9800 1175 50  0000 C CNN
F 2 "" H 9650 1275 50  0001 C CNN
F 3 "" H 9650 1275 50  0001 C CNN
	1    9650 1275
	1    0    0    -1  
$EndComp
Wire Notes Line
	8275 2000 10400 2000
Wire Notes Line
	10400 575  10400 2000
Wire Notes Line
	8275 575  8275 2000
Wire Notes Line
	8275 575  10400 575 
$Comp
L Device:R_POT RV7
U 1 1
P 4700 3625
F 0 "RV7" V 4525 3625 50  0000 C CNN
F 1 "10k" V 4600 3625 50  0000 C CNN
F 2 "" H 4700 3625 50  0001 C CNN
F 3 "~" H 4700 3625 50  0001 C CNN
	1    4700 3625
	1    0    0    -1  
$EndComp
$Comp
L power:GNDREF #PWR018
U 1 1
P 4700 3775
F 0 "#PWR018" H 4700 3525 50  0001 C CNN
F 1 "GNDREF" H 4700 3625 50  0000 C CNN
F 2 "" H 4700 3775 50  0001 C CNN
F 3 "" H 4700 3775 50  0001 C CNN
	1    4700 3775
	1    0    0    -1  
$EndComp
$Comp
L Device:R R13
U 1 1
P 5000 4300
F 0 "R13" V 5150 4250 50  0000 L CNN
F 1 "22k" V 5075 4225 50  0000 L CNN
F 2 "" V 4930 4300 50  0001 C CNN
F 3 "~" H 5000 4300 50  0001 C CNN
	1    5000 4300
	0    -1   -1   0   
$EndComp
$Comp
L Device:R_POT RV8
U 1 1
P 4700 4300
F 0 "RV8" V 4525 4300 50  0000 C CNN
F 1 "10k" V 4600 4300 50  0000 C CNN
F 2 "" H 4700 4300 50  0001 C CNN
F 3 "~" H 4700 4300 50  0001 C CNN
	1    4700 4300
	1    0    0    -1  
$EndComp
$Comp
L power:GNDREF #PWR019
U 1 1
P 4700 4450
F 0 "#PWR019" H 4700 4200 50  0001 C CNN
F 1 "GNDREF" H 4700 4300 50  0000 C CNN
F 2 "" H 4700 4450 50  0001 C CNN
F 3 "" H 4700 4450 50  0001 C CNN
	1    4700 4450
	1    0    0    -1  
$EndComp
$Comp
L Device:R R11
U 1 1
P 4975 5000
F 0 "R11" V 5125 4950 50  0000 L CNN
F 1 "22k" V 5050 4925 50  0000 L CNN
F 2 "" V 4905 5000 50  0001 C CNN
F 3 "~" H 4975 5000 50  0001 C CNN
	1    4975 5000
	0    -1   -1   0   
$EndComp
$Comp
L Device:R_POT RV6
U 1 1
P 4675 5000
F 0 "RV6" V 4500 5000 50  0000 C CNN
F 1 "10k" V 4575 5000 50  0000 C CNN
F 2 "" H 4675 5000 50  0001 C CNN
F 3 "~" H 4675 5000 50  0001 C CNN
	1    4675 5000
	1    0    0    -1  
$EndComp
$Comp
L power:GNDREF #PWR017
U 1 1
P 4675 5150
F 0 "#PWR017" H 4675 4900 50  0001 C CNN
F 1 "GNDREF" H 4675 5000 50  0000 C CNN
F 2 "" H 4675 5150 50  0001 C CNN
F 3 "" H 4675 5150 50  0001 C CNN
	1    4675 5150
	1    0    0    -1  
$EndComp
$Comp
L Device:R R10
U 1 1
P 4975 2950
F 0 "R10" V 5125 2900 50  0000 L CNN
F 1 "22k" V 5050 2875 50  0000 L CNN
F 2 "" V 4905 2950 50  0001 C CNN
F 3 "~" H 4975 2950 50  0001 C CNN
	1    4975 2950
	0    -1   -1   0   
$EndComp
$Comp
L Device:R_POT RV5
U 1 1
P 4675 2950
F 0 "RV5" V 4500 2950 50  0000 C CNN
F 1 "10k" V 4575 2950 50  0000 C CNN
F 2 "" H 4675 2950 50  0001 C CNN
F 3 "~" H 4675 2950 50  0001 C CNN
	1    4675 2950
	1    0    0    -1  
$EndComp
$Comp
L power:GNDREF #PWR016
U 1 1
P 4675 3100
F 0 "#PWR016" H 4675 2850 50  0001 C CNN
F 1 "GNDREF" H 4675 2950 50  0000 C CNN
F 2 "" H 4675 3100 50  0001 C CNN
F 3 "" H 4675 3100 50  0001 C CNN
	1    4675 3100
	1    0    0    -1  
$EndComp
Wire Wire Line
	5125 2950 5300 2950
Wire Wire Line
	5300 2950 5300 3625
Wire Wire Line
	5300 5000 5125 5000
Wire Wire Line
	5150 4300 5300 4300
Connection ~ 5300 4300
Wire Wire Line
	5300 4300 5300 5000
Wire Wire Line
	5150 3625 5300 3625
Connection ~ 5300 3625
Wire Wire Line
	4050 1725 4050 2800
Wire Wire Line
	3325 3200 4050 3200
Wire Wire Line
	4050 3200 4050 3475
Wire Wire Line
	4050 5450 4050 4150
Wire Wire Line
	3325 5450 4050 5450
Wire Wire Line
	4125 6975 4125 4850
Wire Wire Line
	3325 6975 4125 6975
Wire Notes Line
	6700 2625 6700 5800
Wire Wire Line
	5300 3625 5300 4025
Wire Wire Line
	5450 4025 5300 4025
Connection ~ 5300 4025
Wire Wire Line
	5300 4025 5300 4300
Wire Wire Line
	4050 4150 4700 4150
Wire Wire Line
	4125 4850 4675 4850
Wire Wire Line
	4050 3475 4700 3475
Wire Wire Line
	4050 2800 4675 2800
Wire Notes Line
	4325 2625 6700 2625
Wire Notes Line
	4325 5800 6700 5800
Wire Notes Line
	4325 2625 4325 5800
$Comp
L Device:R R14
U 1 1
P 2325 1775
F 0 "R14" H 2395 1821 50  0000 L CNN
F 1 "22k" H 2395 1730 50  0000 L CNN
F 2 "" V 2255 1775 50  0001 C CNN
F 3 "~" H 2325 1775 50  0001 C CNN
	1    2325 1775
	1    0    0    -1  
$EndComp
Connection ~ 2325 1625
Wire Wire Line
	2325 1625 2275 1625
$Comp
L power:GNDREF #PWR022
U 1 1
P 2325 1925
F 0 "#PWR022" H 2325 1675 50  0001 C CNN
F 1 "GNDREF" H 2325 1775 50  0000 C CNN
F 2 "" H 2325 1925 50  0001 C CNN
F 3 "" H 2325 1925 50  0001 C CNN
	1    2325 1925
	1    0    0    -1  
$EndComp
$Comp
L Device:R R26
U 1 1
P 2325 3250
F 0 "R26" H 2395 3296 50  0000 L CNN
F 1 "22k" H 2395 3205 50  0000 L CNN
F 2 "" V 2255 3250 50  0001 C CNN
F 3 "~" H 2325 3250 50  0001 C CNN
	1    2325 3250
	1    0    0    -1  
$EndComp
$Comp
L power:GNDREF #PWR039
U 1 1
P 2325 3400
F 0 "#PWR039" H 2325 3150 50  0001 C CNN
F 1 "GNDREF" H 2325 3250 50  0000 C CNN
F 2 "" H 2325 3400 50  0001 C CNN
F 3 "" H 2325 3400 50  0001 C CNN
	1    2325 3400
	1    0    0    -1  
$EndComp
$Comp
L Device:R_POT RV9
U 1 1
P 5600 4800
F 0 "RV9" V 5425 4800 50  0000 C CNN
F 1 "10k" V 5500 4800 50  0000 C CNN
F 2 "" H 5600 4800 50  0001 C CNN
F 3 "~" H 5600 4800 50  0001 C CNN
	1    5600 4800
	1    0    0    -1  
$EndComp
Connection ~ 5750 4800
Wire Wire Line
	5600 4650 5600 4425
Wire Wire Line
	5600 4425 6500 4425
$Comp
L power:GNDREF #PWR040
U 1 1
P 5600 4950
F 0 "#PWR040" H 5600 4700 50  0001 C CNN
F 1 "GNDREF" H 5475 4800 50  0000 C CNN
F 2 "" H 5600 4950 50  0001 C CNN
F 3 "" H 5600 4950 50  0001 C CNN
	1    5600 4950
	1    0    0    -1  
$EndComp
$Comp
L power:GNDREF #PWR041
U 1 1
P 5750 5000
F 0 "#PWR041" H 5750 4750 50  0001 C CNN
F 1 "GNDREF" H 5725 4850 50  0000 C CNN
F 2 "" H 5750 5000 50  0001 C CNN
F 3 "" H 5750 5000 50  0001 C CNN
	1    5750 5000
	1    0    0    -1  
$EndComp
$Comp
L power:VCC #PWR?
U 1 1
P 9350 975
F 0 "#PWR?" H 9350 825 50  0001 C CNN
F 1 "VCC" H 9365 1148 50  0000 C CNN
F 2 "" H 9350 975 50  0001 C CNN
F 3 "" H 9350 975 50  0001 C CNN
	1    9350 975 
	1    0    0    -1  
$EndComp
$Comp
L Device:CP C?
U 1 1
P 9975 1125
F 0 "C?" H 9775 1125 50  0000 L CNN
F 1 "100u" H 9675 1050 50  0000 L CNN
F 2 "" H 10013 975 50  0001 C CNN
F 3 "~" H 9975 1125 50  0001 C CNN
	1    9975 1125
	-1   0    0    -1  
$EndComp
Wire Wire Line
	9975 975  9950 975 
$Comp
L power:GND #PWR?
U 1 1
P 9975 1275
F 0 "#PWR?" H 9975 1025 50  0001 C CNN
F 1 "GND" H 10125 1175 50  0000 C CNN
F 2 "" H 9975 1275 50  0001 C CNN
F 3 "" H 9975 1275 50  0001 C CNN
	1    9975 1275
	1    0    0    -1  
$EndComp
Wire Wire Line
	9975 975  10075 975 
Connection ~ 9975 975 
$Comp
L power:+5V #PWR?
U 1 1
P 10075 975
F 0 "#PWR?" H 10075 825 50  0001 C CNN
F 1 "+5V" V 10000 975 50  0000 L CNN
F 2 "" H 10075 975 50  0001 C CNN
F 3 "" H 10075 975 50  0001 C CNN
	1    10075 975 
	0    1    1    0   
$EndComp
Wire Wire Line
	6925 975  6925 675 
Wire Wire Line
	6925 675  7325 675 
Wire Wire Line
	7325 675  7325 975 
Connection ~ 6925 975 
Connection ~ 7325 975 
Text Label 6800 700  0    50   ~ 0
Bypass_Temporary
$EndSCHEMATC
